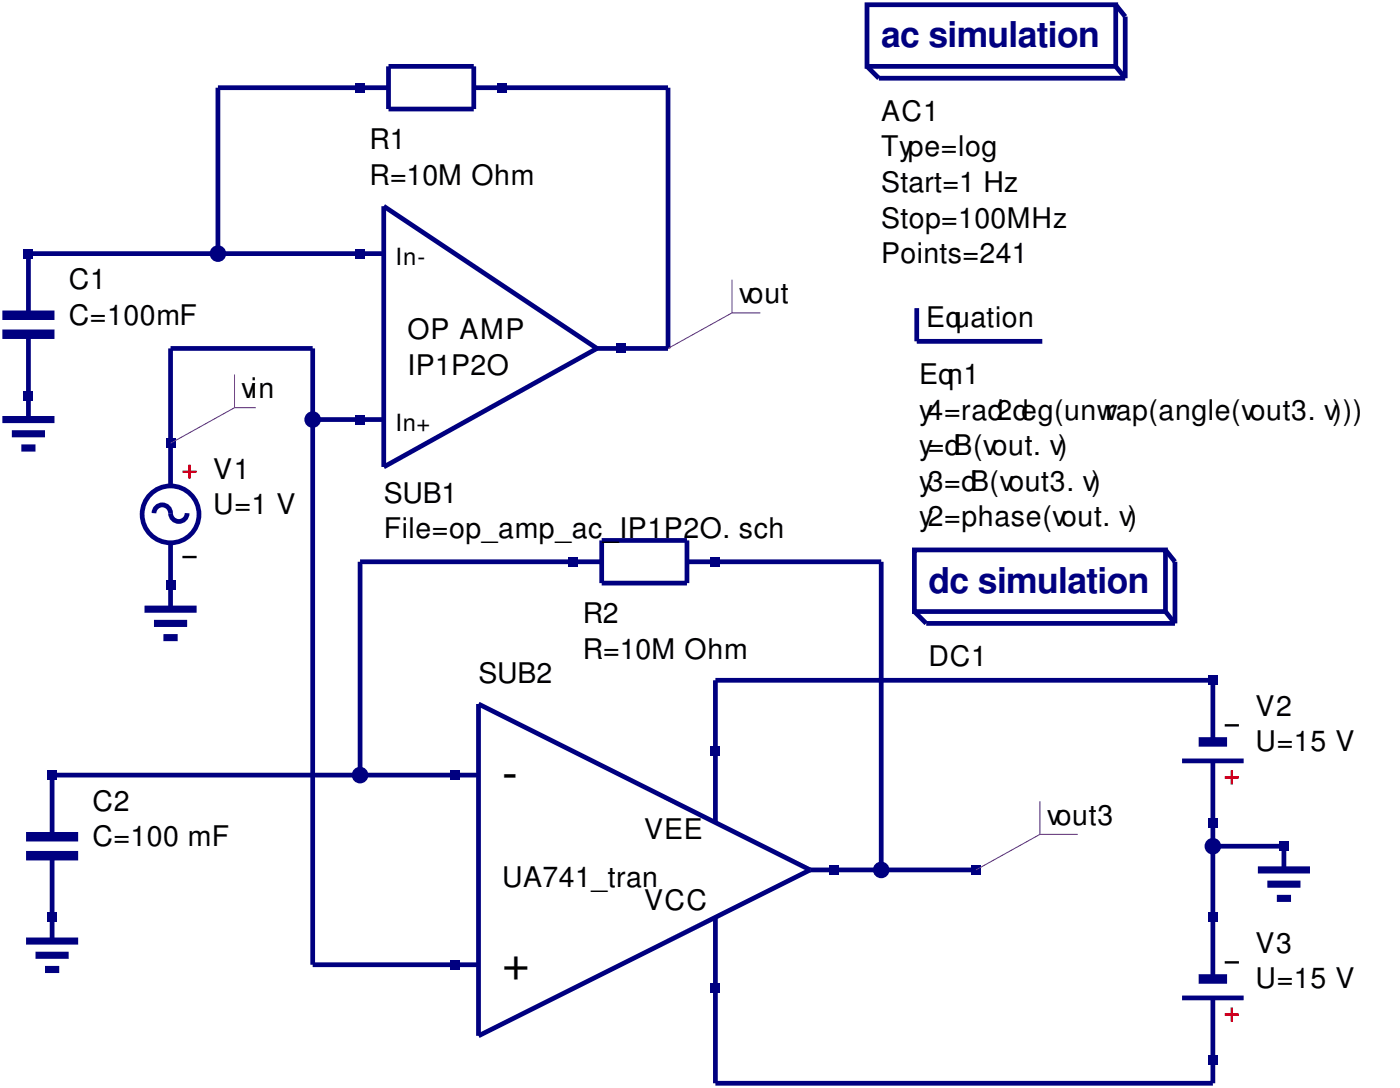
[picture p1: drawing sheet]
<svg xmlns="http://www.w3.org/2000/svg" width="208mm" height="162mm" viewBox="0 0 208 162" stroke-linecap="round" stroke-linejoin="round" font-family="sans-serif">
<g fill="none" stroke="#000080" stroke-width=".71" stroke-linecap="butt">
<path d="M57.9 9.9h12.7v6.3h-12.7zM57.9 13.1h-25.4v24.6M70.6 13.1h28.9v38.8h-10.6M129.1 .7h37.1v9.2h-37.1zM129.1 9.9l1.8 1.7h36.7M166.2 9.9l1.4 1.7M166.2 .7l1.4 1.8v9.1M57.2 37.7h-53v9.2M57.2 30.7l31.7 21.2-31.7 17.6zM4.2 49.7v12.7M136.5 45.9v4.9h18.7M22.9 76.4a1.23 1.23 0 0 1 1.3-1.3 1.23 1.23 0 0 1 1.2 1.3 1.23 1.23 0 0 0 1.2 1.2 1.23 1.23 0 0 0 1.3-1.2"/>
<path d="M25.4 72.3v-20.4h21.2v91.7h24.7M46.6 62.4h10.6M25.4 80.8v9.9M89.6 80.4h12.7v6.4h-12.7zM89.6 83.6h-36v31.8M102.3 83.6h28.9v45.9M136.2 81.8h37.4v9.2h-37.4zM136.2 91l1.7 1.8h37.1M173.6 91l1.4 1.8M173.6 81.8l1.4 1.8v9.2M71.3 104.8l49.4 24.7-49.4 24.7zM71.3 115.4h-63.5v9.1"/>
<path d="M176 113.2h9.2M180.6 110.4v-9.2h-74.1v21.2M180.6 113.2v32.5M7.8 127.4v12.7M106.5 136.5v24.7h74.1v-12.7M120.7 129.5h24.6M180.6 125.9h10.6v3.6M176 148.5h9.2"/>
<circle cx="25.4" cy="76.6" r="4.2"/>
</g>
<path d="M27.2 70.2h2.1M28.2 69.1v2.2M182.4 115.7h2.1M183.4 114.7v2.1M182.4 151h2.1M183.4 149.9v2.1" fill="none" stroke="#f00" stroke-width=".35"/>
<path d="M27.2 82.9h2.1M182.4 107.9h2.1M182.4 143.2h2.1" fill="none" stroke="#000" stroke-width=".35"/>
<path d="M.4 62.4h7.7M1.8 64.6h4.9M3.2 66.7h2.1M21.5 90.7h7.8M22.9 92.8h5M24.3 94.9h2.2M187.3 129.5h7.8M188.7 131.6h5M190.1 133.7h2.2M3.9 140.1h7.7M5.3 142.2h4.9M6.7 144.3h2.1" fill="none" stroke="#000080" stroke-width="1.1" stroke-linecap="butt"/>
<path d="M.4 49.7h7.7M.4 46.9h7.7M178.5 110.4h4.2M3.9 127.4h7.7M3.9 124.5h7.7M178.5 145.7h4.2" fill="none" stroke="#000080" stroke-width="1.4" stroke-linecap="butt"/>
<path d="M24.7 65.3h1.4v1.4h-1.4z" fill-rule="evenodd" fill="#000080"/>
<path d="M34.9 55.7v5M34.9 60.7h3.2M34.9 60.7l-9.5 5.3" fill="none" stroke="#800080" stroke-width=".15"/>
<g fill="#000080">
<path d="M24.7 86.4h1.4v1.4h-1.4z" fill-rule="evenodd"/>
<path d="M3.5 58.2h1.4v1.4h-1.4z" fill-rule="evenodd"/>
<path d="M3.5 37h1.4v1.5h-1.4z" fill-rule="evenodd"/>
<path d="M52.9 12.3h1.4v1.5h-1.4z" fill-rule="evenodd"/>
<path d="M74.1 12.3h1.4v1.5h-1.4z" fill-rule="evenodd"/>
<path d="M67 142.9h1.4v1.4h-1.4z" fill-rule="evenodd"/>
<path d="M67 114.7h1.4v1.4h-1.4z" fill-rule="evenodd"/>
<path d="M123.5 128.8h1.4v1.4h-1.4z" fill-rule="evenodd"/>
<path d="M105.8 146.4h1.4v1.4h-1.4z" fill-rule="evenodd"/>
<path d="M105.8 111.1h1.4v1.4h-1.4z" fill-rule="evenodd"/>
<path d="M7.1 135.8h1.4v1.4h-1.4z" fill-rule="evenodd"/>
<path d="M190.5 125.2h1.4v1.4h-1.4z" fill-rule="evenodd"/>
<path d="M179.9 121.7h1.4v1.4h-1.4z" fill-rule="evenodd"/>
<path d="M179.9 100.5h1.4v1.5h-1.4z" fill-rule="evenodd"/>
<path d="M179.9 157h1.4v1.4h-1.4z" fill-rule="evenodd"/>
<path d="M179.9 135.8h1.4v1.4h-1.4z" fill-rule="evenodd"/>
<path d="M7.1 114.7h1.4v1.4h-1.4z" fill-rule="evenodd"/>
<path d="M84.7 82.9h1.4v1.4h-1.4z" fill-rule="evenodd"/>
<path d="M105.8 82.9h1.4v1.4h-1.4z" fill-rule="evenodd"/>
<circle cx="32.5" cy="37.7" r="1.06"/>
</g>
<circle cx="32.5" cy="37.7" r="1.06" fill="none" stroke="#000080" stroke-width=".35"/>
<circle cx="53.6" cy="115.4" r="1.06" fill="#000080"/>
<circle cx="53.6" cy="115.4" r="1.06" fill="none" stroke="#000080" stroke-width=".35"/>
<circle cx="131.2" cy="129.5" r="1.06" fill="#000080"/>
<circle cx="131.2" cy="129.5" r="1.06" fill="none" stroke="#000080" stroke-width=".35"/>
<path d="M144.6 128.8h1.5v1.4h-1.5z" fill-rule="evenodd" fill="#000080"/>
<path d="M154.9 119.2v5M154.9 124.2h5.6M154.9 124.2l-9.6 5.3" fill="none" stroke="#800080" stroke-width=".15"/>
<circle cx="180.6" cy="125.9" r="1.06" fill="#000080"/>
<circle cx="180.6" cy="125.9" r="1.06" fill="none" stroke="#000080" stroke-width=".35"/>
<g fill="#000080">
<path d="M52.9 37h1.4v1.5h-1.4z" fill-rule="evenodd"/>
<path d="M52.9 61.7h1.4v1.4h-1.4z" fill-rule="evenodd"/>
<path d="M91.7 51.2h1.4v1.4h-1.4z" fill-rule="evenodd"/>
<circle cx="46.6" cy="62.4" r="1.06"/>
</g>
<circle cx="46.6" cy="62.4" r="1.06" fill="none" stroke="#000080" stroke-width=".35"/>
<path d="M109 46.6h4.2M109 41.6v5M109 46.6l-9.5 5.3" fill="none" stroke="#800080" stroke-width=".15"/>
<g font-size="7.1">
<text x="74.8" y="117.5">-</text>
<text x="74.8" y="145.7">+</text>
</g>
<g font-size="5.3" fill="#000080">
<text x="131.2" y="7.1">ac simulation</text>
<text x="138.3" y="88.2">dc simulation</text>
</g>
<g font-size="4.2">
<text x="131.2" y="18">AC1</text>
<text x="55" y="22.2">R1</text>
<text x="131.2" y="23.3">Type=log</text>
<text x="55" y="27.5">R=10M Ohm</text>
<text x="131.2" y="28.6">Start=1 Hz</text>
<text x="131.2" y="33.9">Stop=100MHz</text>
<text x="131.2" y="39.2">Points=241</text>
<text x="10.2" y="43">C1</text>
<text x="110.1" y="45.2">vout</text>
<text x="10.2" y="48.3">C=100mF</text>
<text x="60.7" y="50.4">OP AMP</text>
<text x="137.9" y="48.7">Equation</text>
<text x="36" y="59.3">vin</text>
<text x="60.7" y="55.7">IP1P2O</text>
<text x="136.9" y="57.1">Eqn1</text>
<text x="136.9" y="62.4">y4=rad2deg(unwrap(angle(vout3.v)))</text>
<text x="31.7" y="71.3">V1</text>
<text x="136.9" y="67.7">y=dB(vout.v)</text>
<text x="31.7" y="76.6">U=1 V</text>
<text x="57.1" y="74.8">SUB1</text>
<text x="136.9" y="73">y3=dB(vout3.v)</text>
<text x="57.1" y="80.1">File=op_amp_ac_IP1P2O.sch</text>
<text x="136.9" y="78.3">y2=phase(vout.v)</text>
<text x="86.8" y="92.8">R2</text>
<text x="71.3" y="101.6">SUB2</text>
<text x="86.8" y="98.1">R=10M Ohm</text>
<text x="138.3" y="99.1">DC1</text>
<text x="187" y="106.5">V2</text>
<text x="187" y="111.8">U=15 V</text>
<text x="13.8" y="120.6">C2</text>
<text x="13.8" y="125.9">C=100 mF</text>
<text x="96" y="124.9">VEE</text>
<text x="155.9" y="122.8">vout3</text>
<text x="74.8" y="131.9">UA741_tran</text>
<text x="96" y="135.5">VCC</text>
<text x="187" y="141.8">V3</text>
<text x="187" y="147.1">U=15 V</text>
</g>
<g font-size="3.5">
<text x="58.9" y="39.5">In-</text>
<text x="58.9" y="64.2">In+</text>
</g>
</svg>
